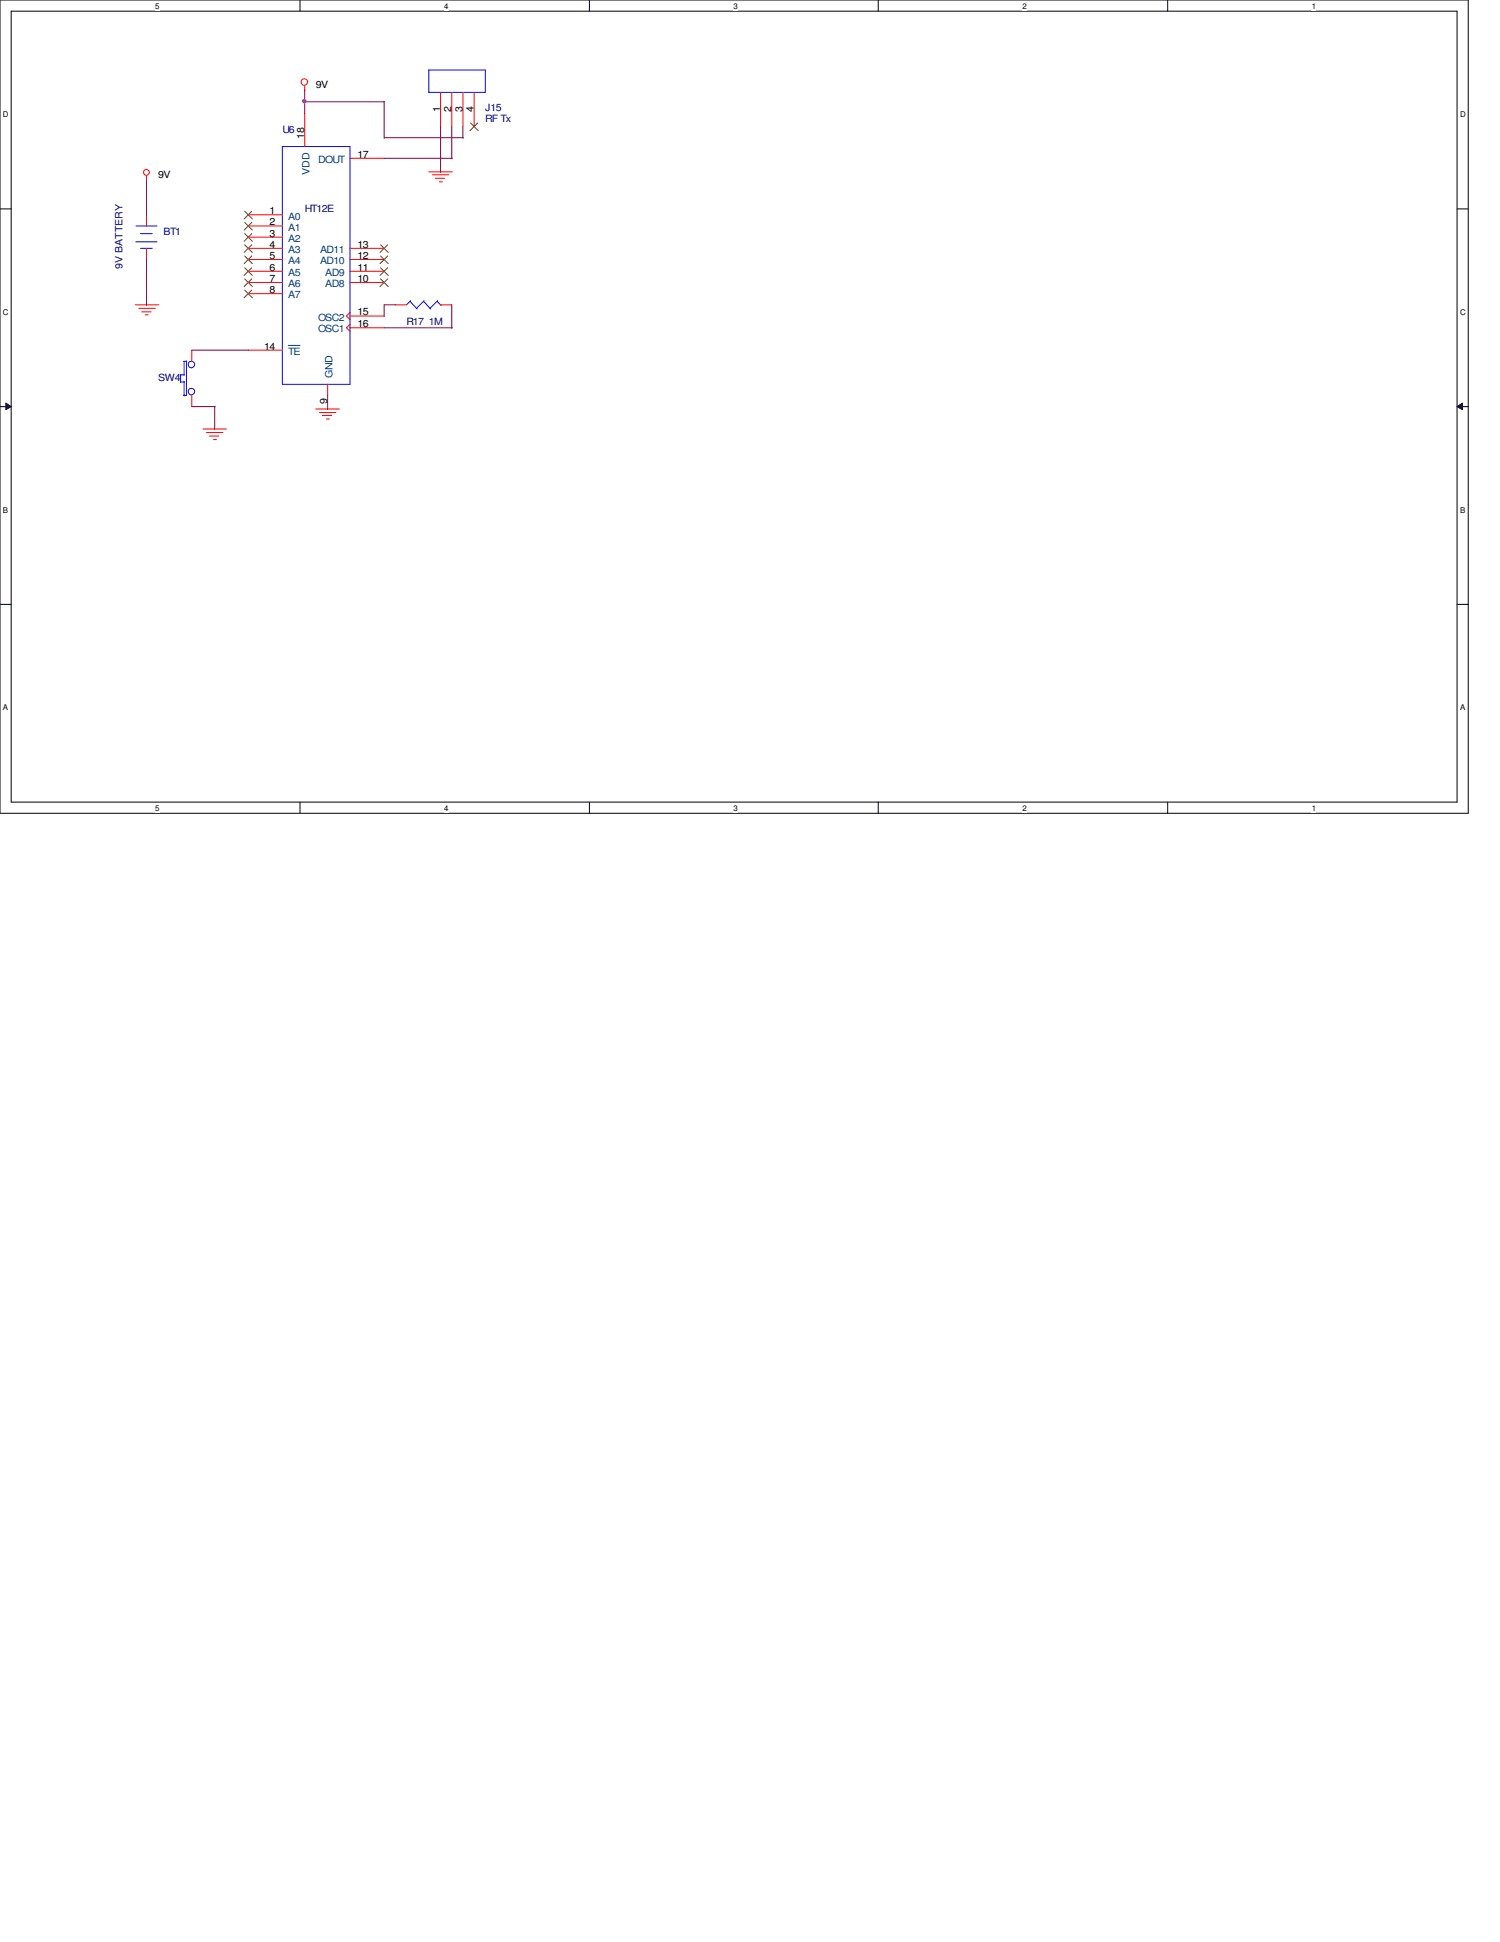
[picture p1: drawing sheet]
<svg xmlns="http://www.w3.org/2000/svg" width="216mm" height="279mm" viewBox="0 0 216 279" stroke-linecap="round" stroke-linejoin="round" font-family="sans-serif">
<path d="M0 0h211.3v117h-211.3zM1.6 1.6h208.1v113.8h-208.1z" fill="none" stroke="#000" stroke-width=".14"/>
<g fill="#fff">
<path d="M22.4 .3h.5v1.2h-.5z"/>
<path d="M22.4 115.7h.5v1.2h-.5z"/>
</g>
<path d="M43.2 0v1.6M43.2 115.4v1.6" fill="none" stroke="#000" stroke-width=".14"/>
<g fill="#fff">
<path d="M63.9 .3h.6v1.2h-.6z"/>
<path d="M63.9 115.7h.6v1.2h-.6z"/>
</g>
<path d="M84.8 0v1.6M84.8 115.4v1.6" fill="none" stroke="#000" stroke-width=".14"/>
<g fill="#fff">
<path d="M105.6 .3h.6v1.2h-.6z"/>
<path d="M105.6 115.7h.6v1.2h-.6z"/>
</g>
<path d="M126.4 0v1.6M126.4 115.4v1.6" fill="none" stroke="#000" stroke-width=".14"/>
<g fill="#fff">
<path d="M147.2 .3h.5v1.2h-.5z"/>
<path d="M147.2 115.7h.5v1.2h-.5z"/>
</g>
<path d="M168.1 0v1.6M168.1 115.4v1.6" fill="none" stroke="#000" stroke-width=".14"/>
<g fill="#fff">
<path d="M188.8 .3h.6v1.2h-.6z"/>
<path d="M188.8 115.7h.6v1.2h-.6z"/>
<path d="M.4 15.8h.8v1.3h-.8z"/>
<path d="M210.1 15.8h.8v1.3h-.8z"/>
<path d="M.4 44.3h.8v1.3h-.8z"/>
<path d="M210.1 44.3h.8v1.3h-.8z"/>
</g>
<path d="M0 30.1h1.6M209.7 30.1h1.6" fill="none" stroke="#000" stroke-width=".14"/>
<g fill="#fff">
<path d="M.4 72.7h.7v1.3h-.7z"/>
<path d="M210.1 72.7h.7v1.3h-.7z"/>
</g>
<path d="M0 58.5h1.6M.8 58l.8 .5-.8 .4zM209.7 58.5l.8-.5v.9zM209.7 58.5h1.6" fill="none" stroke="#000" stroke-width=".14"/>
<path d="M.8 58l.8 .5-.8 .4zM209.7 58.5l.8-.5v.9z" fill="#000"/>
<g fill="#fff">
<path d="M.4 101.2h.6v1.2h-.6z"/>
<path d="M210.1 101.2h.6v1.2h-.6z"/>
</g>
<path d="M0 87h1.6M209.7 87h1.6" fill="none" stroke="#000" stroke-width=".14"/>
<g fill="none" stroke="#f00" stroke-width=".14">
<path d="M43.9 12.4v.6M43.9 16.3v4.8M63.4 13.3v4.9M65 13.3v4.9M66.6 13.3v4.9M68.2 13.3v4.9M21.1 25.3v.8M21.1 30.9v1.6M21.1 35.7v1.6M35.7 30.9h4.9M35.7 32.5h4.9M35.7 34.1h4.9"/>
<path d="M35.7 35.7h4.9M35.7 37.3h4.9M35.7 39h4.9M50.4 35.7h4.9M50.4 37.3h4.9M50.4 39h4.9M50.4 22.8h4.9M61.7 24.7h3.4M62.2 25.1h2.4M62.7 25.7h1.3M63.2 26.2h.5M19.5 43.9h3.4"/>
<path d="M20 44.4h2.4M20.4 44.9h1.4M20.9 45.3h.4M27.6 50.4v1.6M27.6 56.9v1.6M35.7 40.6h4.9M35.7 42.2h4.9M35.7 50.4h4.9M45.5 58.8h3.4M46 59.4h2.3M46.4 59.8h1.4M47.2 55.3v1.6"/>
<path d="M50.4 40.6h4.9M50.4 45l-.5 .5 .5 .5M50.4 45.5h4.9M50.4 46.7l-.5 .5 .5 .5M50.4 47.2h4.9M56.9 43.9h1.6M63.4 43.9h1.6M29.2 61.7h3.4M29.7 62.2h2.4M30.1 62.7h1.4M30.7 63.2h.5M47 60.3h.4"/>
<circle cx="43.8" cy="11.8" r=".48"/>
<circle cx="21.1" cy="24.8" r=".42"/>
</g>
<g fill="none" stroke="#00f" stroke-width=".14">
<path d="M61.7 10.1h8.1v3.2h-8.1zM19.6 32.5h3M19.6 34.8h3M20.2 35.7h1.7M20.2 33.6h1.7M40.6 21.1h9.8v34.2h-9.8zM25.9 53.9h.6M26 53.9v1.1M26 54.9h.6M26.4 52h.4M26.5 52v2M26.5 54.9v2.1"/>
<path d="M26.8 51.9v5h-.4M59 43.3l1 1.2M59.1 43.3l-.6 .6M61 43.3l1 1.2M61 43.3l-1.1 1.1M62.9 43.3l.6 .6M63 43.3l-1.1 1.1"/>
<circle cx="27.5" cy="52.4" r=".48"/>
<circle cx="27.5" cy="56.3" r=".48"/>
</g>
<path d="M41.5 49.7h1.7" fill="none" stroke="#004080" stroke-width=".14"/>
<g fill="none" stroke="#804000" stroke-width=".14">
<path d="M67.7 17.7l1.1 1.1M68.7 17.7l-1.1 1.1M35.2 30.4l1.1 1.1M35.2 32l1.1 1.1M35.2 33.6l1.1 1.1M35.2 35.2l1.1 1.1M35.2 36.8l1.1 1.1M35.2 38.5l1.1 1.1M36.2 30.4l-1.1 1.1M36.2 32l-1.1 1.1M36.2 33.6l-1.1 1.1M36.2 35.2l-1.1 1.1"/>
<path d="M36.2 36.8l-1.1 1.1M36.2 38.5l-1.1 1.1M54.8 38.5l1.1 1.1M54.8 36.8l1.1 1.1M54.8 35.2l1.1 1.1M55.8 38.5l-1.1 1.1M55.8 36.8l-1.1 1.1M55.8 35.2l-1.1 1.1M35.2 40.1l1.1 1.1M35.2 41.7l1.1 1.1M36.2 40.1l-1.1 1.1M36.2 41.7l-1.1 1.1"/>
<path d="M54.8 40.1l1.1 1.1M55.8 40.1l-1.1 1.1"/>
</g>
<g fill="none" stroke="#800040" stroke-width=".14">
<path d="M43.9 13v3.3M43.9 14.6h11.5M55.3 14.6v5.3M55.3 19.8h11.4M63.4 18.2v6.6M65 18.2v4.7M66.6 18.2v1.7M21.1 26v5M21.1 37.3v6.6M55.3 22.8h9.8M27.6 58.5h3.4M27.6 50.4h8.2"/>
<path d="M30.9 58.5v3.3M47.2 56.9v2M55.3 47.2h9.8M57 43.9h-1.7v1.7M65 43.9v3.3"/>
</g>
<circle cx="43.8" cy="14.6" r=".28" fill="#f0f"/>
<circle cx="43.8" cy="14.6" r=".28" fill="none" stroke="#f0f" stroke-width=".14"/>
<g font-size="1.4">
<text x="45.5" y="12.6">9V</text>
<text x="63.3" y="16.1" transform="rotate(-90 63.3 16.1)">1</text>
<text x="64.9" y="16.1" transform="rotate(-90 64.9 16.1)">2</text>
<text x="66.5" y="16.1" transform="rotate(-90 66.5 16.1)">3</text>
<text x="68.2" y="16.1" transform="rotate(-90 68.2 16.1)">4</text>
<text x="43.8" y="20" transform="rotate(-90 43.8 20)">18</text>
<text x="51.5" y="22.7">17</text>
<text x="22.8" y="25.7">9V</text>
<text x="38.8" y="30.8">1</text>
<text x="38.8" y="32.4">2</text>
<text x="38.8" y="34">3</text>
<text x="38.8" y="35.6">4</text>
<text x="51.5" y="35.6">13</text>
<text x="38.8" y="37.3">5</text>
<text x="38.8" y="38.9">6</text>
<text x="38.8" y="40.6">7</text>
<text x="51.5" y="40.6">10</text>
<text x="51.5" y="38.9">11</text>
<text x="51.5" y="37.3">12</text>
<text x="38.8" y="42.2">8</text>
<text x="51.5" y="45.4">15</text>
<text x="51.5" y="47.1">16</text>
<text x="38" y="50.3">14</text>
<text x="47.1" y="58.1" transform="rotate(-90 47.1 58.1)">9</text>
</g>
<g font-size="1.4" fill="#000080">
<text x="69.9" y="15.9">J15</text>
<text x="69.9" y="17.5">RF Tx</text>
<text x="40.6" y="19.1">U6</text>
<text x="23.5" y="33.8">BT1</text>
<text x="43.9" y="30.5">HT12E</text>
<text x="17.6" y="38.7" transform="rotate(-90 17.6 38.7)">9V BATTERY</text>
<text x="58.5" y="46.7">R17 1M</text>
<text x="22.8" y="54.9">SW4</text>
</g>
<g font-size="1.4" fill="#004080">
<text x="45.8" y="23.5">DOUT</text>
<text x="44.5" y="25.1" transform="rotate(-90 44.5 25.1)">VDD</text>
<text x="41.5" y="31.6">A0</text>
<text x="41.5" y="33.2">A1</text>
<text x="41.5" y="34.8">A2</text>
<text x="41.5" y="36.4">A3</text>
<text x="41.5" y="38">A4</text>
<text x="41.5" y="39.7">A5</text>
<text x="41.5" y="41.3">A6</text>
<text x="46.1" y="38">AD10</text>
<text x="46.1" y="36.4">AD11</text>
<text x="46.8" y="41.3">AD8</text>
<text x="46.8" y="39.7">AD9</text>
<text x="41.5" y="42.9">A7</text>
<text x="45.8" y="46.1">OSC2</text>
<text x="45.8" y="47.8">OSC1</text>
<text x="41.5" y="51.1">TE</text>
<text x="47.8" y="54.4" transform="rotate(-90 47.8 54.4)">GND</text>
</g>
<g font-size="1.1">
<text x="22.4" y="1.3">5</text>
<text x="63.9" y="1.3">4</text>
<text x="105.6" y="1.3">3</text>
<text x="147.2" y="1.3">2</text>
<text x="188.8" y="1.3">1</text>
<text x=".4" y="16.8">D</text>
<text x="210.1" y="16.8">D</text>
<text x=".4" y="45.3">C</text>
<text x="210.1" y="45.3">C</text>
<text x=".4" y="73.7">B</text>
<text x="210.1" y="73.7">B</text>
<text x=".4" y="102.2">A</text>
<text x="210.1" y="102.2">A</text>
<text x="22.4" y="116.7">5</text>
<text x="63.9" y="116.7">4</text>
<text x="105.6" y="116.7">3</text>
<text x="147.2" y="116.7">2</text>
<text x="188.8" y="116.7">1</text>
</g>
</svg>
